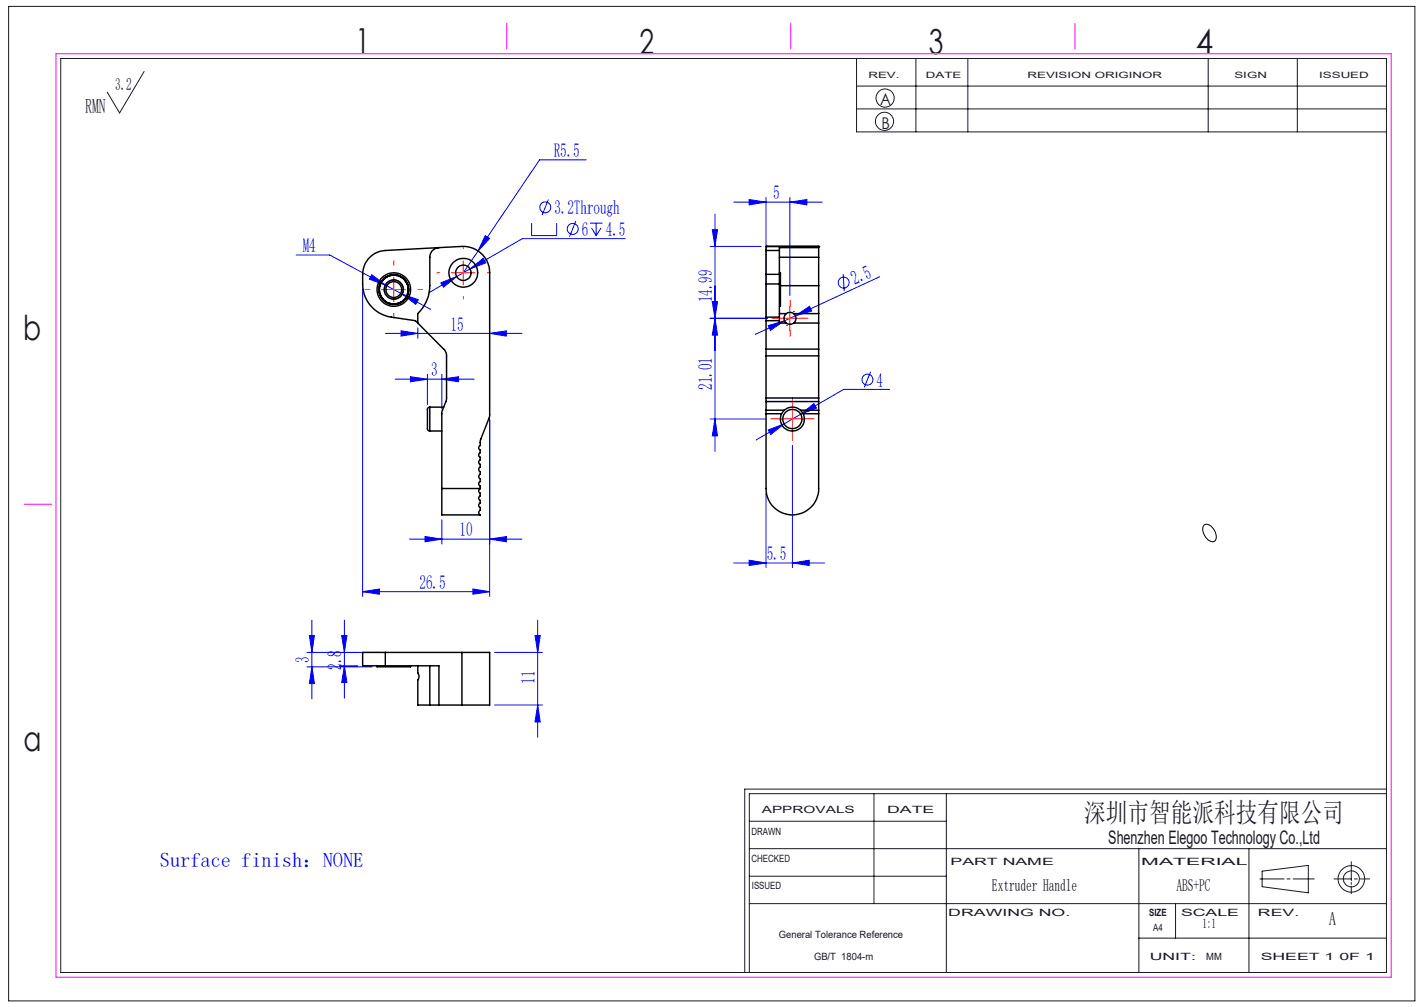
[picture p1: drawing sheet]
<svg xmlns="http://www.w3.org/2000/svg" width="297mm" height="210mm" viewBox="0 0 297 210" stroke-linecap="round" stroke-linejoin="round" font-family="sans-serif">
<g fill="none" stroke="#00f" stroke-width=".21">
<path d="M122.3 33.3h-9.8l-15.9 23.6M61.8 53.2h7l15.1 8.1M77.5 57.3l2.9 2.1-3.4-1.2zM91.9 59l3.4-1.3-2.8 2.2zM95.3 57.7l-5.9 3.4M98 56.1l2.8-2.2 .5 .9zM98 56.1l-2.7 1.6M101.2 49.1l.9 .6-2.4 2.6zM110.9 46.5v2.6h5.2v-2.6M114.4 41.6l-1.3 3.3M120.1 46.1l-1.3 3.3M123 46.5h2.7"/>
<path d="M123.4 47.5l1 1.6M124.4 46.5v2.6M125.3 47.5l-.9 1.6M130.4 49.8h-21.5l-10.9 6.3M148.1 51.4h10.6M148.6 47.9h1l-.5 3.5zM149.1 44.7v49.4M153 42.1h18.5M156.2 41.6l3.6 .5-3.6 .6zM159.8 41.2v24.7M164.7 42.1l3.6-.5v1.1zM164.7 41.2v20.4"/>
<path d="M175.9 57.2l.2 3.5M183.5 57.7l-26 12M75.6 60.2v64.2M80.4 69.5h28.5M82.4 79.1h16.5M83.6 69l3.5 .5-3.5 .6zM83.9 61.3l3.3 1.2-.5 1zM83.9 61.3l5.9 3.2M85.6 78.6l3.5 .5-3.5 .5zM87.1 68.4v2.1M89.1 78.1v6.3M92.1 79.1l3.5-.5v1z"/>
<path d="M92.1 78.1v7.2M102.1 69.5l3.5-.5v1.1zM148.1 66.4h11.9M148.6 62.9h1l-.5 3.5zM149.1 66.4l.5 3.5h-1zM160.2 67.9l3.4-1-2.9 2zM164 67.8h.1M165.5 64.9h.1M165.9 65.9l2.9-2 .5 1zM181.6 77.5l-1.3 3.3M102.1 87.5v36.9M148.1 87.4h11.7"/>
<path d="M149.1 87.4l.5 3.5h-1zM160.2 89.7l3.3-1.3-2.7 2.2zM165.3 92.9v25.5M167 86.4l2.8-2.2 .5 .9zM167 86.4l-9.3 5.3M185.5 81.2h-9.5l-9 5.2M85.4 112.4h23.5M88.7 111.9l3.4 .5-3.4 .6zM92.1 108.4v5M102.1 112.4l3.5-.5v1.1zM153 117.4h19M156.2 116.8l3.6 .6-3.6 .5z"/>
<path d="M159.8 102.9v15.5M165.3 117.4l3.5-.6v1.1zM64 136.1h15.4M64 139.1h13.6M64.5 132.5h1.1l-.5 3.6zM65.1 129.3v16.5M65.1 139.1l.5 3.4h-1.1zM70.8 138.8h3.8M71.3 132.5h1.1l-.6 3.6zM71.8 138.8l.6 3.5h-1.1zM71.8 129.3v16.3M75.6 123.4l3.5-.6v1.1z"/>
<path d="M75.6 123.4h26.5M98.6 122.8l3.5 .6-3.5 .5zM103.2 136.1h9.9M111.6 132.5h1.1l-.6 3.6zM112.1 129.3v24.5M103.2 147h9.9M112.1 147l.6 3.6h-1.1z"/>
<circle cx="113.7" cy="43.2" r="1.14"/>
<circle cx="119.4" cy="47.7" r="1.15"/>
<circle cx="176" cy="58.9" r="1.14"/>
<circle cx="180.9" cy="79.2" r="1.15"/>
</g>
<g fill="none" stroke="#191924" stroke-width=".21">
<path d="M1.8 1.3h293.3v207.4h-293.3zM12.7 12.2h276.5v190.6h-276.5zM30.1 14.9l-5.2 8.7-2.5-4.4M178.6 12.2v15.3h110.6M178.6 17.9h110.6M191 12.2v15.3M201.9 12.2v15.3M252 12.2v15.3M270.6 12.2v15.3M178.6 22.7h110.6M156.3 177h132.9M156.3 171.3h41.1"/>
<path d="M182.3 165.5v22.9M197.4 165.5v37.3M237.5 177v25.8M260.5 177v25.8M281.8 179.7v4M289.2 165.5h-132.9v37.3M289.2 164.6h-133.9v38.2M156.3 188.4h132.9M156.3 182.7h41.1M237.5 195.6h51.7M245.2 188.4v7.2M262.8 183.3h5"/>
<path d="M263.2 181.7l9.7-1.2v5.7l-9.7-1.3zM268.4 183.3h.7M269.7 183.3h4.4M278.2 183.3h3.6M281.8 184v.4M281.8 184.8v1.6M282.5 183.3h.6M283.7 183.3h1.9"/>
<circle cx="184.5" cy="25.3" r="1.9"/>
<circle cx="184.6" cy="20.4" r="1.89"/>
<circle cx="281.9" cy="183.3" r="1.68"/>
<circle cx="281.9" cy="183.3" r="2.77"/>
</g>
<path d="M80.2 60.9a1.99 1.99 0 0 1 1.8-2.5 1.99 1.99 0 0 1 2.1 2.2 1.99 1.99 0 0 1-2.5 1.7M251.1 109.5a1.66 1.66 0 0 1 2.2 1.1 1.62 1.62 0 0 1-.1 2.3 2.22 2.22 0 0 1-2.3-2v-.8z" fill="none" stroke="#000" stroke-width=".21"/>
<path d="M11.7 11.2h278.5v192.6h-278.5zM105.7 4.9v5.3M164.9 4.9v5.3M224.2 4.9v5.3M5 105.2h5.8" fill="none" stroke="#f0f" stroke-width=".21"/>
<g fill="none" stroke="#f00" stroke-width=".21" stroke-dasharray="30.5 1.3 1.3 1.3">
<path d="M82.2 55.4v-1M91.7 56.9h-.5M96.7 51.9v-.5M101.7 56.9h.5M77.2 60.4h-1M82.2 65.4v1M87.2 60.4h1M96.7 61.9v.5M162.3 66.4h-1.3M164.8 63.9v-1.3M164.8 68.9v1.2M167.3 66.4h1.2"/>
<path d="M162.8 87.4h-2M165.3 84.9v-2M165.3 89.9v2M167.8 87.4h2"/>
</g>
<path d="M82.1 57.9v5M94.1 56.9h5M96.6 54.4v5M79.6 60.4h5M162.3 66.4h5M164.7 63.9v5M162.8 87.4h4.9M165.3 84.9v5" fill="none" stroke="#f00" stroke-width=".21"/>
<g fill="#00f">
<path d="M164.7 42.1l3.6-.5v1.1zM156.2 41.6l3.6 .5-3.6 .6z"/>
<path d="M101.2 49.1l-1.5 3.2 2.4-2.6zM91.9 59l.6 .9 2.8-2.2zM98 56.1l3.3-1.3-.5-.9zM83.9 61.3l2.8 2.2 .5-1zM77.5 57.3l-.5 .9 3.4 1.2zM160.2 89.7l.6 .9 2.7-2.2zM167 86.4l3.3-1.3-.5-.9z"/>
<path d="M75.6 123.4l3.5-.6v1.1zM98.6 122.8l3.5 .6-3.5 .5zM88.7 111.9l3.4 .5-3.4 .6zM102.1 112.4l3.5-.5v1.1zM83.6 69l3.5 .5-3.5 .6zM102.1 69.5l3.5-.5v1.1z"/>
<path d="M156.2 116.8l3.6 .6-3.6 .5zM165.3 117.4l3.5-.6v1.1z"/>
<path d="M160.2 67.9l3.4-1-2.9 2zM165.9 65.9l2.9-2 .5 1z"/>
<path d="M148.6 47.9h1l-.5 3.5zM149.1 66.4l.5 3.5h-1zM148.6 62.9h1l-.5 3.5zM149.1 87.4l.5 3.5h-1zM111.6 132.5h1.1l-.6 3.6zM112.1 147l.6 3.6h-1.1zM71.3 132.5h1.1l-.6 3.6zM71.8 138.8l.6 3.5h-1.1zM64.5 132.5h1.1l-.5 3.6zM65.1 139.1l.5 3.4h-1.1z"/>
<path d="M85.6 78.6l3.5 .5-3.5 .5zM92.1 79.1l3.5-.5v1z"/>
</g>
<g fill="none" stroke="#000" stroke-width=".3">
<path d="M79.8 58.3l.3-.1v-.2h.3l.1-.3h.3l.1-.2 .2 .1 .2-.2 .2 .1a.24 .24 0 0 1 .2-.3 .24 .24 0 0 1 .3 .2l.1-.2 .2 .2 .3-.2 .2 .3 .2-.1 .1 .2 .3-.1 .1 .2h.3l.1 .3h.3v.2h.3v.4h.2v.3l.3 .1-.1 .3 .2 .1v.3l.1 .1-.1 .3a.24 .24 0 0 1 .2 .2 .24 .24 0 0 1-.2 .2 .22 .22 0 0 1 .2 .3 .22 .22 0 0 1-.2 .2l.1 .1-.2 .2 .1 .3-.3 .1 .1 .3h-.3v.3l-.3 .1v.3h-.2l-.1 .3-.3-.1-.1 .3-.3-.1-.1 .3-.3-.1-.1 .2-.2-.1a.27 .27 0 0 1-.3 .1 .27 .27 0 0 1-.2-.1 .22 .22 0 0 1-.2 .1 .22 .22 0 0 1-.2-.1l-.2 .1-.1-.2-.3 .1-.2-.3-.3 .1-.1-.3-.2 .1-.1-.3h-.2l-.1-.3-.3-.1 .1-.3h-.3v-.3l-.2-.1 .1-.3-.2-.1 .1-.3-.2-.2 .1-.2-.1-.3 .2-.1a.24 .24 0 0 1-.2-.3 .24 .24 0 0 1 .2-.2l-.1-.2 .2-.1v-.3l.3-.1-.1-.3 .3-.1zM91.5 51.6a1.99 1.99 0 0 0-1.9 2v6a8.2 8.2 0 0 1-2.5 5.8v2M91.5 51.6l4.8-.2a5.5 5.5 0 0 1 5.8 5.5v29.9l-1.9 5v1.1a.49 .49 0 0 0-.4 .5 .49 .49 0 0 0 .4 .4v.6a.49 .49 0 0 0-.4 .5 .49 .49 0 0 0 .4 .4v.6a.49 .49 0 0 0-.4 .5 .49 .49 0 0 0 .4 .4v.6a.49 .49 0 0 0-.4 .5 .49 .49 0 0 0 .4 .4v.6a.49 .49 0 0 0-.4 .5 .49 .49 0 0 0 .4 .4v.6a.49 .49 0 0 0-.4 .5 .49 .49 0 0 0 .4 .4v.6M91.5 51.6l-11.1 .6a5 5 0 0 0-4.8 5 8.2 8.2 0 0 0 1.5 6.3 6.8 6.8 0 0 0 4.5 2.6l5 .8 .5 .5M159.8 59.2v6.9M159.8 52.2v5M159.8 51.4h.1M159.8 51.4h10.9M159.8 59.2h2.8M159.8 57.2h2.8M159.8 52.2h2.8M159.8 51.4v.8"/>
<path d="M159.8 57.2v2M162.6 59.2v6.9M162.6 52.2v5M162.6 56.9h.2v7h-.2M162.6 57.2v2M162.6 53.6h8.1M162.8 59.6h7.9M170.7 59.6v5.8M170.7 51.6v2M170.7 51.4h.1M170.7 51.6h-8.1v.6M170.7 51.4v.2"/>
<path d="M170.7 53.6v6M87.1 67.4l5.4 5.4a1.78 1.78 0 0 1 .6 1.4v9.1l-1 2.7v15.9M159.8 72.8v1.4M159.8 66.1h2.8M159.8 66.1v6.7M159.8 74.2v8.8M159.8 66.9h2.8M159.8 72.8h10.9M159.8 74.2h10.9M162.6 66.1v1.3h1.4M162.6 65.4h1.4M164 67.4l.6 .2 .9-.2"/>
<path d="M164 65.4a1.23 1.23 0 0 1 1.5 0M164 65.4a1.23 1.23 0 0 0 0 2M165.5 65.4a1.23 1.23 0 0 1 0 2M165.5 67.4h5.2M165.5 65.4h5.2M170.7 72.8v1.4M170.7 65.4v7.4M170.7 74.2v8.8M89.6 84.9l-.2 .1-.3 .3v4.2l.3 .3 .2 .1M89.6 84.9v5M89.6 89.9h2.5M89.6 84.9h2.9"/>
<path d="M159.8 86.3v15.6a5.5 5.5 0 0 0 5.5 5.5 5.5 5.5 0 0 0 5.4-5.5v-15.6M159.8 85.5v.8M159.8 83v.7M159.8 83.7v1.8M159.8 86.3h3.2M159.8 85.5h3.8M159.8 83.7h10.9M159.8 83h10.9M166.9 85.5h3.8M167.5 86.3h3.2M170.7 85.5v.8M170.7 83v.7"/>
<path d="M170.7 83.7v1.8M92.1 101.9v5.5h8.1M92.1 101.9h8.1M100.2 101.9a.57 .57 0 0 0-.4 .5 .57 .57 0 0 0 .4 .5v.5a.6 .6 0 0 0 0 1v.4a.62 .62 0 0 0 0 1.1v.5l-.2 .1a.5 .5 0 0 0 .2 .8M100.2 101.9h.1M100.2 107.3v.1M78.6 138.8v.3h7v-.3M80.4 136.1h-4.8v2.7h4.8M80.4 136.1v2.7M80.4 138.8h11.1v8.2M80.4 136.1h15.9M87.1 138.8v1.5a1.23 1.23 0 0 1 0 1.5v5.2h2.5"/>
<path d="M89.6 138.8v8.2M96.3 136.1h5.8v10.9h-5.8M96.3 136.1v10.9M89.6 147h1.9M91.5 147h4.8"/>
<circle cx="96.6" cy="56.9" r="3"/>
<circle cx="96.6" cy="56.9" r="1.61"/>
<circle cx="82.1" cy="60.4" r="1.65"/>
<circle cx="82.1" cy="60.4" r="3"/>
<circle cx="82.1" cy="60.4" r="3.5"/>
<circle cx="82.1" cy="60.4" r="2.01"/>
<circle cx="165.3" cy="87.4" r="2.5"/>
<circle cx="165.3" cy="87.4" r="2.01"/>
</g>
<g font-size="7.2" fill="#191924">
<text x="74.1" y="11">1</text>
<text x="133.4" y="11.2">2</text>
<text x="193.7" y="11.3">3</text>
<text x="249.4" y="11.3">4</text>
<text x="4.8" y="70.9">b</text>
<text x="4.9" y="156.5">a</text>
</g>
<text font-size="5.6" fill="#191924" x="226.2" y="171.5">深圳市智能派科技有限公司</text>
<text font-size="4.2" fill="#191924" x="17.8" y="23.5">RMN</text>
<text font-size="4.2" fill="#00f" x="33.3" y="180.8">Surface finish：NONE</text>
<g font-size="4.1" fill="#00f">
<text x="115.5" y="32.8">R5.5</text>
<text x="161.3" y="41.6">5</text>
<text x="115.6" y="44.7">3.2Through</text>
<text x="63.2" y="52.6">M4</text>
<text x="121.3" y="49.2">6</text>
<text x="126.4" y="49.2">4.5</text>
<text x="178.3" y="59.5" transform="rotate(-25 178.3 59.5)">2.5</text>
<text x="148.5" y="63.1" transform="rotate(-90 148.5 63.1)">14.99</text>
<text x="94" y="68.9">15</text>
<text x="89.9" y="78.5">3</text>
<text x="148.5" y="81.3" transform="rotate(-90 148.5 81.3)">21.01</text>
<text x="182.8" y="80.6">4</text>
<text x="95.9" y="111.9">10</text>
<text x="159.9" y="116.8">5.5</text>
<text x="87.5" y="122.8">26.5</text>
<text x="64.5" y="138.3" transform="rotate(-90 64.5 138.3)">3</text>
<text x="71.3" y="139.7" transform="rotate(-90 71.3 139.7)">2.8</text>
<text x="111.6" y="142.6" transform="rotate(-90 111.6 142.6)">11</text>
</g>
<g font-size="3.9" fill="#191924">
<text x="231.2" y="176">Shenzhen Elegoo Technology Co.,Ltd</text>
<text x="277.2" y="193">A</text>
</g>
<text font-size="3.5" fill="#191924" x="24" y="18.7">3.2</text>
<g font-size="3.5">
<text x="206.9" y="185.7">Extruder Handle</text>
<text x="245.4" y="185.7">ABS+PC</text>
</g>
<g font-size="3.4" fill="#191924">
<text x="183.6" y="22">A</text>
<text x="183.8" y="27">B</text>
</g>
<text font-size="2.8" x="250.8" y="193.6">1:1</text>
<g font-size="2.1" fill="#191924">
<text x="158.9" y="169.5">APPROVALS</text>
<text x="185" y="169.5">DATE</text>
<text x="156.7" y="174.2">DRAWN</text>
<text x="156.7" y="179.7">CHECKED</text>
<text x="156.8" y="185.4">ISSUED</text>
<text x="198.2" y="180.4">PART NAME</text>
<text x="238" y="180.4">MATERIAL</text>
<text x="197.8" y="191">DRAWING NO.</text>
<text x="239.7" y="191">SIZE</text>
<text x="246.3" y="191">SCALE</text>
<text x="262.4" y="191">REV.</text>
<text x="162.4" y="195.6">General Tolerance Reference</text>
<text x="240.5" y="194.1">A4</text>
<text x="169.8" y="200.2">GB/T 1804-m</text>
<text x="239.8" y="200.2">UNIT:</text>
<text x="251.6" y="200.2">MM</text>
<text x="262.9" y="200.2">SHEET 1 0F 1</text>
</g>
<g font-size="1.8" fill="#191924">
<text x="181.1" y="16.3">REV.</text>
<text x="193.1" y="16.3">DATE</text>
<text x="214.3" y="16.3">REVISION ORIGINOR</text>
<text x="257.5" y="16.3">SIGN</text>
<text x="275.1" y="16.3">ISSUED</text>
</g>
</svg>
